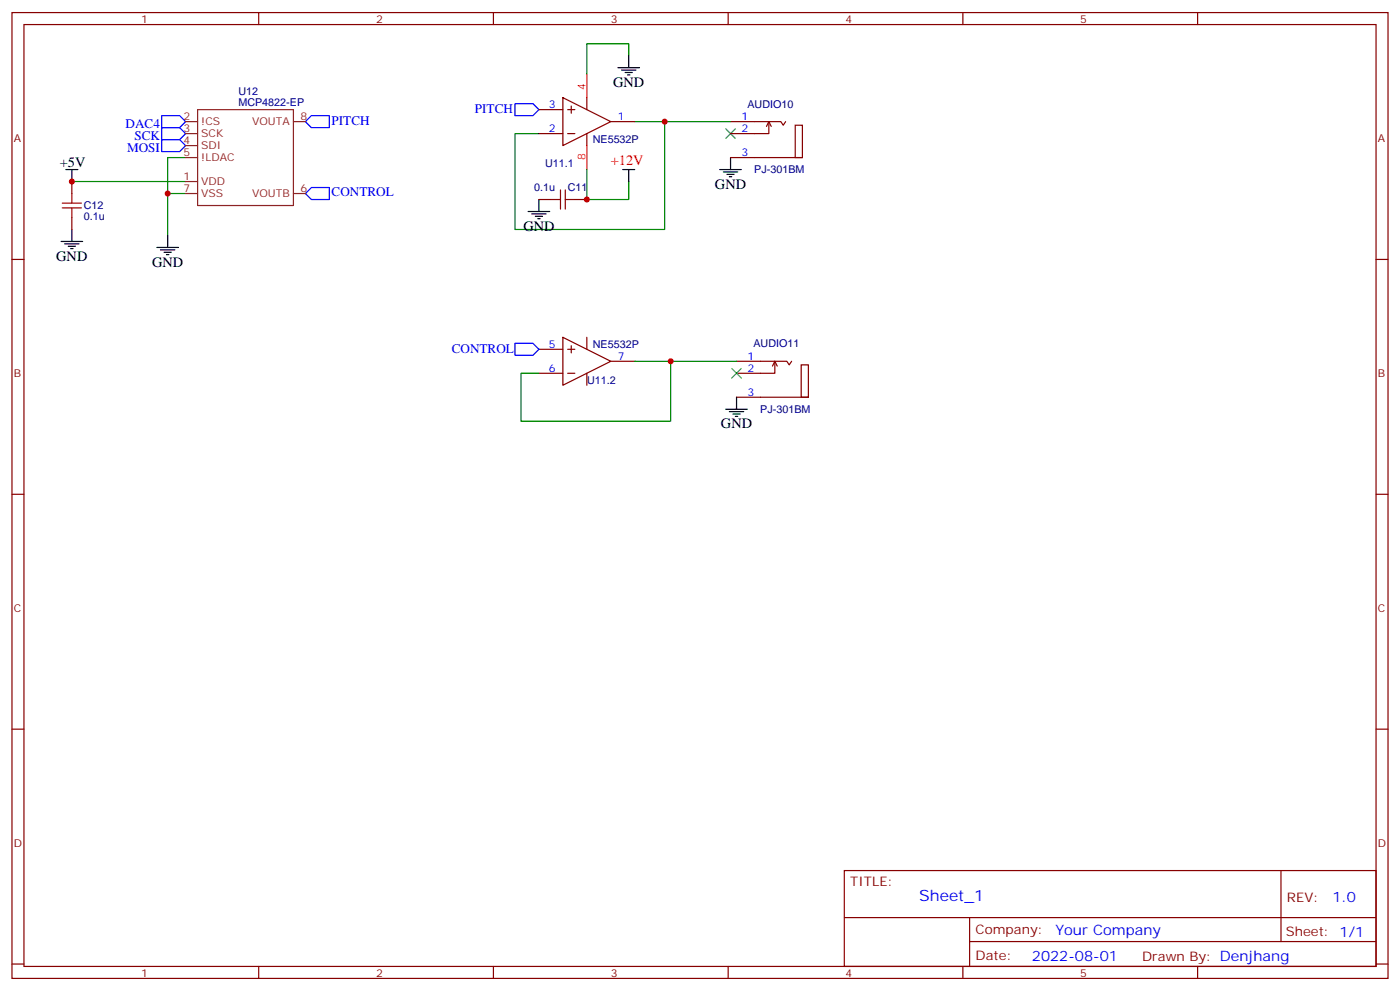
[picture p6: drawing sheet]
<svg xmlns="http://www.w3.org/2000/svg" width="412mm" height="292mm" viewBox="0 0 412 292" stroke-linecap="round" stroke-linejoin="round" font-family="sans-serif">
<g fill="none" stroke="#870000" stroke-width=".35">
<path d="M3.5 3.7h405.4v284.3h-405.4zM7.1 7.2h398.2v277.3h-398.2zM76.2 3.7v3.5M145.3 3.7v3.5M214.5 3.7v3.5M283.6 3.7v3.5M352.8 3.7v3.5M158.7 39.3h7.1M158.7 32.3h7.1M165.8 28.8l14.1 7-14.1 7.1zM167.2 39.3h2.1M167.2 32.3h2.1"/>
<path d="M168.3 31.2v2.1M172.9 28.8v3.5M172.9 39.3v3.6M179.9 35.8h7.1M215.2 35.8h14.8l.7 1.1 .7-1.1M225.8 37.2l.7-1.4 .7 1.4M226.5 35.8v3.5h-11.3M234.2 36.9h2.2v9.5h-2.2zM21.2 53.4v3.6M158.7 58.7h3.6M169.3 58.7h3.6M215.2 46.4h21.2"/>
<path d="M3.5 76.4h3.6M21.2 64v3.6M405.3 76.4h3.6M165.8 99.3l14.1 7.1-14.1 7zM172.9 99.3v3.5M158.7 109.9h7.1M158.7 102.8h7.1M167.2 109.9h2.1M167.2 102.8h2.1M168.3 101.8v2.1M172.9 109.9v3.5M179.9 106.4h7.1"/>
<path d="M217 106.4h14.8l.7 1 .7-1M217 116.9h21.1M227.5 107.8l.7-1.4 .8 1.4M228.2 106.4v3.5h-11.2M236 107.4h2.1v9.5h-2.1zM3.5 145.5h3.6M405.3 145.5h3.6M3.5 214.7h3.6M405.3 214.7h3.6M248.7 256.3h156.6v28.2h-156.6zM377.3 256.3v20.9M248.7 270.1h156.5"/>
<path d="M285.6 277.2h119.6M285.6 270.1v14.2M3.5 283.8h3.6M76.2 284.5v3.5M145.3 284.5v3.5M214.5 284.5v3.5M283.6 284.5v3.5M352.8 284.5v3.5M405.3 283.8h3.6"/>
</g>
<path d="M47.6 34h5.3l1.8 1.8-1.8 1.8h-5.3zM47.6 37.6h5.3l1.8 1.7-1.8 1.8h-5.3zM90 35.8l1.7-1.8h5.3v3.6h-5.3zM151.7 30.5h5.3l1.7 1.8-1.7 1.7h-5.3zM47.6 41.1h5.3l1.8 1.8-1.8 1.7h-5.3zM90 57l1.7-1.8h5.3v3.5h-5.3zM151.7 101.1h5.3l1.7 1.7-1.7 1.8h-5.3z" fill="none" stroke="#00f" stroke-width=".35"/>
<path d="M185.2 16.4v-3.5h-12.3v8.8M187 35.8h8.8v31.8h-44.1v-28.3h7M195.8 35.8h19.4M21.2 53.4h33.5M54.7 46.4h-5.3v10.6M54.7 57h-5.3v12.3M172.9 49.9v8.8h12.3v-5.3M187 106.4h10.6v17.6h-44.1v-14.1h5.2M197.6 106.4h19.4" fill="none" stroke="#008700" stroke-width=".35"/>
<g fill="none" stroke="#000" stroke-width=".35">
<path d="M182 19.9h6.4M185.2 16.4v3.5M183.1 20.6h4.2M184.1 21.3h2.2M184.9 22h.7M19.4 49.9h3.5M21.2 49.9v3.5M158.7 58.7v3.6M183.4 49.9h3.6M185.2 49.9v3.5M212 49.9h6.4M213.1 50.6h4.2"/>
<path d="M214.1 51.3h2.2M214.8 52h.7M215.2 46.4v3.5M18 71.1h6.3M19 71.8h4.3M20.1 72.5h2.1M20.8 73.2h.7M21.2 67.6v3.5M46.2 72.8h6.4M47.3 73.6h4.2M48.3 74.3h2.1M49 75h.7"/>
<path d="M49.4 69.3v3.5M155.6 62.3h6.3M156.6 63h4.3M157.7 63.7h2.1M158.4 64.4h.7M217 116.9v3.6M213.8 120.5h6.3M214.8 121.2h4.3M215.9 121.9h2.1M216.6 122.6h.7"/>
</g>
<path d="M18.3 59.8h5.7M21.2 57v2.8M162.3 58.7h2.8M165.1 55.9v5.7M166.5 58.7h2.8M166.5 55.9v5.7M18.3 61.2h5.7M21.2 61.2v2.8" fill="none" stroke="#a10000" stroke-width=".35"/>
<path d="M54.7 35.8h3.5M54.7 39.3h3.5M58.2 32.3h28.2v28.2h-28.2zM86.4 35.8h3.6M54.7 42.9h3.5M54.7 57h3.5M54.7 46.4h3.5M54.7 53.4h3.5M86.4 57h3.6" fill="none" stroke="#8c2424" stroke-width=".35"/>
<path d="M213.8 37.9l2.8 2.8M216.6 37.9l-2.8 2.8M215.5 108.5l2.9 2.8M218.4 108.5l-2.9 2.8" fill="none" stroke="#3c3" stroke-width=".35"/>
<path d="M172.9 21.7v7.1M172.9 42.9v7" fill="none" stroke="#f00" stroke-width=".35"/>
<g fill="#c00">
<circle cx="49.4" cy="57" r=".88"/>
<circle cx="21.2" cy="53.4" r=".88"/>
<circle cx="197.6" cy="106.4" r=".88"/>
<circle cx="195.8" cy="35.8" r=".88"/>
<circle cx="172.9" cy="58.7" r=".88"/>
</g>
<text font-size="4.6" fill="#00f" x="270.8" y="265.3">Sheet_1</text>
<g font-size="4.2">
<text x="180.6" y="25.6">GND</text>
<text x="17.6" y="49.2">+5V</text>
<text x="210.6" y="55.6">GND</text>
<text x="154.2" y="67.9">GND</text>
<text x="16.6" y="76.7">GND</text>
<text x="44.8" y="78.5">GND</text>
<text x="212.4" y="126.1">GND</text>
</g>
<text font-size="4.2" fill="#f00" x="179.9" y="48.5">+12V</text>
<g font-size="4.2" fill="#00f">
<text x="392.5" y="265.6">1.0</text>
<text x="310.9" y="275.1">Your Company</text>
<text x="304" y="282.9">2022-08-01</text>
</g>
<g font-size="3.9" fill="#00f">
<text x="139.9" y="33.1">PITCH</text>
<text x="37" y="37.6">DAC4</text>
<text x="39.6" y="41.1">SCK</text>
<text x="97.7" y="36.7">PITCH</text>
<text x="37.4" y="44.6">MOSI</text>
<text x="97.7" y="57.8">CONTROL</text>
<text x="133.1" y="104.1">CONTROL</text>
</g>
<g font-size="3.9" fill="#800">
<text x="250.5" y="260.9">TITLE:</text>
<text x="379.1" y="265.6">REV:</text>
<text x="287.4" y="275.1">Company:</text>
<text x="378.7" y="275.7">Sheet: 1/1</text>
<text x="287.4" y="282.8">Date:</text>
<text x="336.4" y="282.8">Drawn By: Denjhang</text>
</g>
<g font-size="3.2" fill="#800">
<text x="41.6" y="6.7">1</text>
<text x="110.8" y="6.7">2</text>
<text x="179.9" y="6.7">3</text>
<text x="249.1" y="6.7">4</text>
<text x="318.2" y="6.7">5</text>
<text x="4.1" y="41.8">A</text>
<text x="405.9" y="41.8">A</text>
<text x="4.1" y="110.9">B</text>
<text x="405.9" y="110.9">B</text>
<text x="4.1" y="180.1">C</text>
<text x="405.9" y="180.1">C</text>
<text x="4.1" y="249.2">D</text>
<text x="405.9" y="249.2">D</text>
<text x="41.6" y="287.5">1</text>
<text x="110.8" y="287.5">2</text>
<text x="179.9" y="287.5">3</text>
<text x="249.1" y="287.5">4</text>
<text x="318.2" y="287.5">5</text>
</g>
<g font-size="3.2" fill="#000080">
<text x="70.2" y="27.9">U12</text>
<text x="70.2" y="31.1">MCP4822-EP</text>
<text x="220.2" y="31.7">AUDIO10</text>
<text x="174.6" y="42.2">NE5532P</text>
<text x="160.6" y="49.3">U11.1</text>
<text x="222.2" y="51.1">PJ-301BM</text>
<text x="157.3" y="56.4">0.1u</text>
<text x="167.2" y="56.4">C11</text>
<text x="24.7" y="64.8">0.1u</text>
<text x="24.7" y="61.6">C12</text>
<text x="174.6" y="102.4">NE5532P</text>
<text x="221.9" y="102.2">AUDIO11</text>
<text x="172.9" y="113">U11.2</text>
<text x="223.9" y="121.6">PJ-301BM</text>
</g>
<g font-size="3.2" fill="#f00">
<text x="172.5" y="26.6" transform="rotate(-90 172.5 26.6)">4</text>
<text x="172.5" y="47" transform="rotate(-90 172.5 47)">8</text>
</g>
<g font-size="3.2" fill="#8d2323">
<text x="54.1" y="35.5">2</text>
<text x="88.5" y="35.5">8</text>
<text x="54.1" y="39">3</text>
<text x="59.3" y="36.9">!CS</text>
<text x="59.3" y="40.4">SCK</text>
<text x="74.3" y="36.9">VOUTA</text>
<text x="54.1" y="42.5">4</text>
<text x="54.1" y="46">5</text>
<text x="59.3" y="43.9">SDI</text>
<text x="59.3" y="47.4">!LDAC</text>
<text x="54.1" y="53.1">1</text>
<text x="54.1" y="56.6">7</text>
<text x="59.3" y="58">VSS</text>
<text x="59.3" y="54.5">VDD</text>
<text x="74.3" y="58">VOUTB</text>
<text x="88.5" y="56.6">6</text>
</g>
<g font-size="3.2" fill="#00f">
<text x="161.7" y="31.9">3</text>
<text x="182" y="35.5">1</text>
<text x="218.5" y="35.5">1</text>
<text x="161.7" y="39">2</text>
<text x="218.5" y="39">2</text>
<text x="218.5" y="46">3</text>
<text x="161.7" y="102.5">5</text>
<text x="182" y="106">7</text>
<text x="220.2" y="106">1</text>
<text x="161.7" y="109.5">6</text>
<text x="220.2" y="109.5">2</text>
<text x="220.2" y="116.6">3</text>
</g>
</svg>
